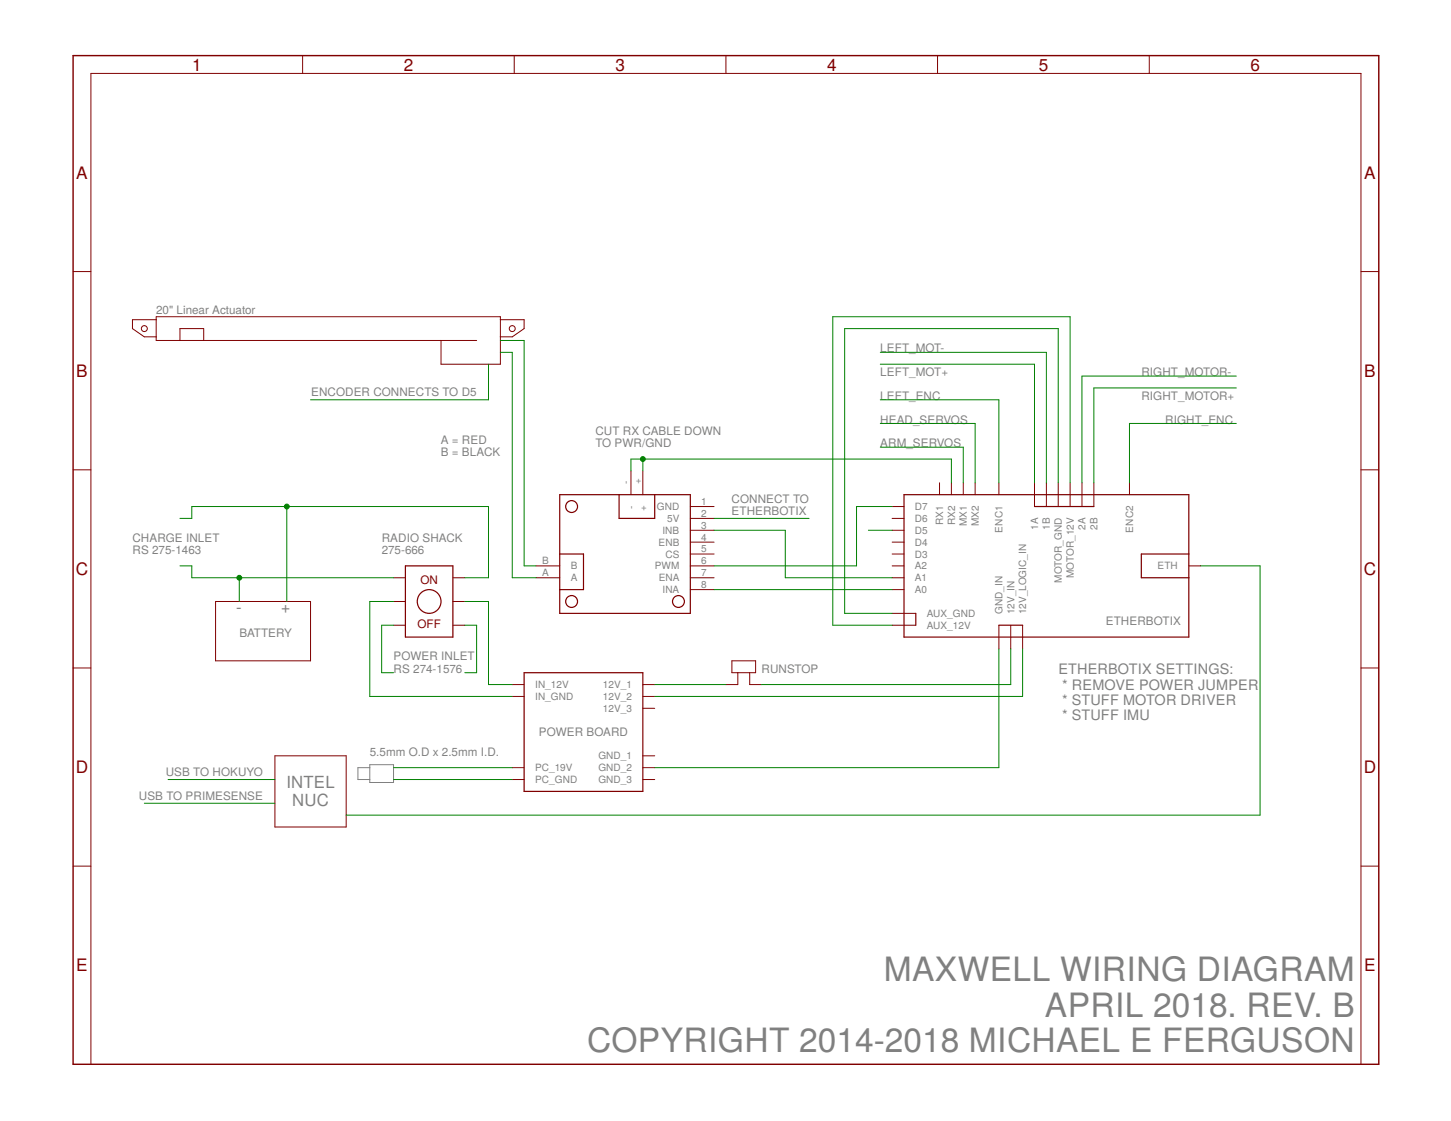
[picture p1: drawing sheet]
<svg xmlns="http://www.w3.org/2000/svg" width="279mm" height="216mm" viewBox="0 0 279 216" stroke-linecap="round" stroke-linejoin="round" font-family="sans-serif">
<path d="M71.2 147.3h4.6v3.4h-4.6zM71.2 147.8h-2.3v2.3h2.3" fill="none" stroke="#808080" stroke-width=".19"/>
<g fill="none" stroke="#800000" stroke-width=".19">
<path d="M58.3 10.7v3.4M99 10.7v3.4M139.8 10.7v3.4M180.5 10.7v3.4M221.3 10.7v3.4M14.1 52.3h3.4M262.1 52.3h3.4M30.1 61.6h-4.6v1.7l2.3 1.6h2.3M34.6 65.6v-2.3h4.6v2.3M84.9 65.6v4.5h11.5v-9.1h-66.3v4.6h61.7M96.4 61.6h4.5v1.7l-2.3 1.6h-2.2M14.1 90.5h3.4"/>
<path d="M121.5 90.7v4.6M123.8 90.7v4.6M132.9 97.6h4.6M132.9 99.8h4.6M171.8 97.6h2.3M171.8 99.8h2.3M180.9 93v2.3M183.2 93v2.3M185.5 93v2.3M187.8 93v2.3M192.3 93v2.3M199.2 93v4.6"/>
<path d="M201.5 93v4.6M203.8 93v4.6M206.1 93v4.6M208.3 93v4.6M210.6 93v4.6M217.5 93v2.3M262.1 90.5h3.4M41.5 115.8h18.3v11.5h-18.3zM75.8 115.8h2.3M75.8 111.3h2.3M87.2 115.8h2.3M87.2 111.3h2.3"/>
<path d="M103.2 109h4.6M103.2 111.3h4.6M132.9 109h4.6M132.9 102.1h4.6M132.9 104.4h4.6M132.9 106.7h4.6M132.9 111.3h4.6M132.9 113.6h4.6M171.8 118.1h4.5M171.8 109h2.3M171.8 102.1h2.3M171.8 104.4h2.3"/>
<path d="M171.8 106.7h2.3M171.8 111.3h2.3M171.8 113.6h2.3M228.9 109h2.3M14.1 128.7h3.4M75.8 120.4h2.3M87.2 120.4h2.3M98.6 131.8h2.3M98.6 134.1h2.3M123.8 131.8h2.3M123.8 134.1h2.3M123.8 136.4h2.3"/>
<path d="M140.9 127.3h4.6v2.3h-4.6zM142.1 129.6v2.2h-2.3M144.4 129.6v2.2h2.2M171.8 120.4h4.5M192.3 120.4v4.6M194.6 120.4v4.6M196.9 120.4v4.6M262.1 128.7h3.4M52.9 145.6h13.8v13.7h-13.8zM98.6 147.8h2.3M98.6 150.1h2.3M123.8 145.6h2.3"/>
<path d="M123.8 147.8h2.3M123.8 150.1h2.3M14.1 166.8h3.4M262.1 166.8h3.4M17.5 205v-190.9h244.6v190.9"/>
<circle cx="27.8" cy="63.3" r=".57"/>
<circle cx="98.6" cy="63.3" r=".57"/>
</g>
<g fill="none" stroke="#800000" stroke-width=".23">
<path d="M107.8 95.3h25.1v22.8h-25.1zM119.2 95.3v4.5h6.9v-4.5M174.1 95.3h54.8v27.4h-54.8zM199.2 97.6h11.4M78.1 109h9.1v13.7h-9.1zM107.8 106.7h4.6v6.9h-4.6M176.3 118.1v2.3M228.9 106.7h-9.1v4.6h9.1M100.9 129.6h22.9v22.8h-22.9zM192.3 120.4h4.6"/>
<circle cx="110.1" cy="97.6" r="1.14"/>
<circle cx="82.6" cy="115.8" r="2.29"/>
<circle cx="110.1" cy="115.8" r="1.14"/>
<circle cx="130.6" cy="115.8" r="1.14"/>
</g>
<path d="M14.1 10.7h251.4v194.3h-251.4z" fill="none" stroke="#800000" stroke-width=".28"/>
<g fill="none" stroke="#008000" stroke-width=".19">
<path d="M94.1 70.1v6.9h-34.3M96.4 65.6h4.5v43.4h2.3M96.4 67.9h2.2v43.4h4.6M169.5 77h22.8v16M169.5 70.1h29.7v22.9M169.5 67.9h32v25.1M238.1 74.7h-27.5v18.3M238.1 72.4h-29.8v20.6M34.6 99.8h2.3v-2.2h57.2v13.7h-4.6M55.2 97.6v18.2M121.5 90.7v-2.3h61.7v4.6M123.8 88.4v2.3"/>
<path d="M137.5 99.8h18.3M169.5 86.1h16v6.9M169.5 81.6h18.3v11.4M171.8 97.6h-6.9v11.4h-27.4M203.8 93v-29.7h-41.2v54.8h9.2M206.1 93v-32h-45.7v59.4h11.4M238.1 81.6h-20.6v11.4M34.6 109h2.3v2.3h38.9M46.1 111.3v4.5M75.8 115.8h-4.6v18.3h27.4M89.5 115.8h4.6v16h4.5M137.5 102.1h13.7v9.2h20.6"/>
<path d="M137.5 113.6h34.3M167.2 102.1h4.6M231.2 109h11.4v48h-175.9M75.8 120.4h-2.3v9.2h2.3M89.5 120.4h2.3v9.2h-2.3M126.1 131.8h13.7M192.3 125v22.8h-66.2M194.6 125v6.8h-48M196.9 125v9.1h-70.8M27.8 154.7h25.1M32.4 150.1h20.5M75.8 147.8h22.8"/>
<path d="M75.8 150.1h22.8"/>
</g>
<g fill="#008000" stroke="#008000" stroke-width=".19">
<circle cx="46.1" cy="111.3" r=".47"/>
<circle cx="55.2" cy="97.6" r=".47"/>
<circle cx="123.8" cy="88.4" r=".47"/>
</g>
<g font-size="6.5" fill="#808080">
<text x="170.2" y="189">MAXWELL WIRING DIAGRAM</text>
<text x="201.2" y="195.8">APRIL 2018. REV. B</text>
<text x="113" y="202.7">COPYRIGHT 2014-2018 MICHAEL E FERGUSON</text>
</g>
<g font-size="3.3" fill="#800000">
<text x="37" y="13.6">1</text>
<text x="77.7" y="13.6">2</text>
<text x="118.5" y="13.6">3</text>
<text x="159.3" y="13.6">4</text>
<text x="200" y="13.6">5</text>
<text x="240.8" y="13.6">6</text>
<text x="14.7" y="34.4">A</text>
<text x="262.7" y="34.4">A</text>
<text x="14.7" y="72.6">B</text>
<text x="262.7" y="72.6">B</text>
<text x="14.6" y="110.7">C</text>
<text x="262.6" y="110.7">C</text>
<text x="14.6" y="148.9">D</text>
<text x="262.6" y="148.9">D</text>
<text x="14.7" y="187.1">E</text>
<text x="262.7" y="187.1">E</text>
</g>
<g font-size="3.2" fill="#808080">
<text x="45.5" y="118.1">-</text>
<text x="54.1" y="118.1">+</text>
<text x="55.2" y="151.8">INTEL</text>
<text x="56.3" y="155.3">NUC</text>
</g>
<g font-size="2.8" fill="#808080">
<text x="203.8" y="129.9">ETHERBOTIX SETTINGS:</text>
<text x="204.5" y="132.8">* REMOVE POWER JUMPER</text>
<text x="204.5" y="135.8">* STUFF MOTOR DRIVER</text>
<text x="204.5" y="138.7">* STUFF IMU</text>
</g>
<g font-size="2.2" fill="#808080">
<text x="30.1" y="60.4">20&quot; Linear Actuator</text>
<text x="169.5" y="67.9">LEFT_MOT-</text>
<text x="59.9" y="76.3">ENCODER CONNECTS TO D5</text>
<text x="169.5" y="77">LEFT_ENC</text>
<text x="169.5" y="72.4">LEFT_MOT+</text>
<text x="219.8" y="77">RIGHT_MOTOR+</text>
<text x="219.8" y="72.4">RIGHT_MOTOR-</text>
<text x="114.7" y="83.7">CUT RX CABLE DOWN</text>
<text x="169.5" y="81.6">HEAD_SERVOS</text>
<text x="224.4" y="81.6">RIGHT_ENC</text>
<text x="84.9" y="85.5">A = RED</text>
<text x="84.9" y="87.9">B = BLACK</text>
<text x="114.7" y="86.1">TO PWR/GND</text>
<text x="169.5" y="86.1">ARM_SERVOS</text>
<text x="140.9" y="96.9">CONNECT TO</text>
<text x="140.9" y="99.3">ETHERBOTIX</text>
<text x="25.5" y="104.3">CHARGE INLET</text>
<text x="25.5" y="106.7">RS 275-1463</text>
<text x="73.5" y="106.7">275-666</text>
<text x="73.5" y="104.3">RADIO SHACK</text>
<text x="46.1" y="122.7">BATTERY</text>
<text x="212.9" y="120.4">ETHERBOTIX</text>
<text x="75.8" y="127.2">POWER INLET</text>
<text x="75.8" y="129.6">RS 274-1576</text>
<text x="146.7" y="129.6">RUNSTOP</text>
<text x="103.8" y="141.8">POWER BOARD</text>
<text x="31.9" y="149.5">USB TO HOKUYO</text>
<text x="71.2" y="145.6">5.5mm O.D x 2.5mm I.D.</text>
<text x="26.7" y="154">USB TO PRIMESENSE</text>
</g>
<g font-size="2.2" fill="#800000">
<text x="80.9" y="112.4">ON</text>
<text x="80.4" y="121">OFF</text>
</g>
<g font-size="1.9" fill="#808080">
<text x="121.2" y="93.2" transform="rotate(-90 121.2 93.2)">-</text>
<text x="123.5" y="93.2" transform="rotate(-90 123.5 93.2)">+</text>
<text x="122.2" y="98" transform="rotate(-90 122.2 98)">-</text>
<text x="124.5" y="98.5" transform="rotate(-90 124.5 98.5)">+</text>
<text x="126.5" y="98.3">GND</text>
<text x="128.5" y="100.5">5V</text>
<text x="135" y="101.8">3</text>
<text x="135" y="99.5">2</text>
<text x="135" y="97.2">1</text>
<text x="176.2" y="98.2">D7</text>
<text x="176.2" y="100.5">D6</text>
<text x="181.6" y="101.2" transform="rotate(-90 181.6 101.2)">RX1</text>
<text x="183.9" y="101.2" transform="rotate(-90 183.9 101.2)">RX2</text>
<text x="186.2" y="101.4" transform="rotate(-90 186.2 101.4)">MX1</text>
<text x="188.5" y="101.4" transform="rotate(-90 188.5 101.4)">MX2</text>
<text x="126.8" y="105.1">ENB</text>
<text x="127.6" y="102.8">INB</text>
<text x="128.1" y="107.4">CS</text>
<text x="135" y="106.4">5</text>
<text x="135" y="104.1">4</text>
<text x="176.2" y="102.8">D5</text>
<text x="176.2" y="105.1">D4</text>
<text x="176.2" y="107.4">D3</text>
<text x="193" y="102.6" transform="rotate(-90 193 102.6)">ENC1</text>
<text x="199.9" y="102" transform="rotate(-90 199.9 102)">1A</text>
<text x="202.2" y="102" transform="rotate(-90 202.2 102)">1B</text>
<text x="209" y="102" transform="rotate(-90 209 102)">2A</text>
<text x="211.3" y="102" transform="rotate(-90 211.3 102)">2B</text>
<text x="218.2" y="102.6" transform="rotate(-90 218.2 102.6)">ENC2</text>
<text x="104.4" y="111">A</text>
<text x="104.4" y="108.7">B</text>
<text x="109.9" y="112">A</text>
<text x="109.9" y="109.7">B</text>
<text x="126.1" y="109.7">PWM</text>
<text x="126.8" y="112">ENA</text>
<text x="135" y="113.2">8</text>
<text x="135" y="111">7</text>
<text x="135" y="108.7">6</text>
<text x="176.2" y="109.7">A2</text>
<text x="176.2" y="112">A1</text>
<text x="204.5" y="112.2" transform="rotate(-90 204.5 112.2)">MOTOR_GND</text>
<text x="206.8" y="111.3" transform="rotate(-90 206.8 111.3)">MOTOR_12V</text>
<text x="222.9" y="109.7">ETH</text>
<text x="127.6" y="114.3">INA</text>
<text x="176.2" y="114.2">A0</text>
<text x="178.5" y="118.8">AUX_GND</text>
<text x="193" y="118.3" transform="rotate(-90 193 118.3)">GND_IN</text>
<text x="195.3" y="118.3" transform="rotate(-90 195.3 118.3)">12V_IN</text>
<text x="197.6" y="118.3" transform="rotate(-90 197.6 118.3)">12V_LOGIC_IN</text>
<text x="178.5" y="121.1">AUX_12V</text>
<text x="103" y="132.5">IN_12V</text>
<text x="103" y="134.8">IN_GND</text>
<text x="116.1" y="132.5">12V_1</text>
<text x="116.1" y="134.8">12V_2</text>
<text x="116.1" y="137.1">12V_3</text>
<text x="103" y="148.5">PC_19V</text>
<text x="115.2" y="146.2">GND_1</text>
<text x="115.2" y="148.5">GND_2</text>
<text x="103" y="150.8">PC_GND</text>
<text x="115.2" y="150.8">GND_3</text>
</g>
</svg>
